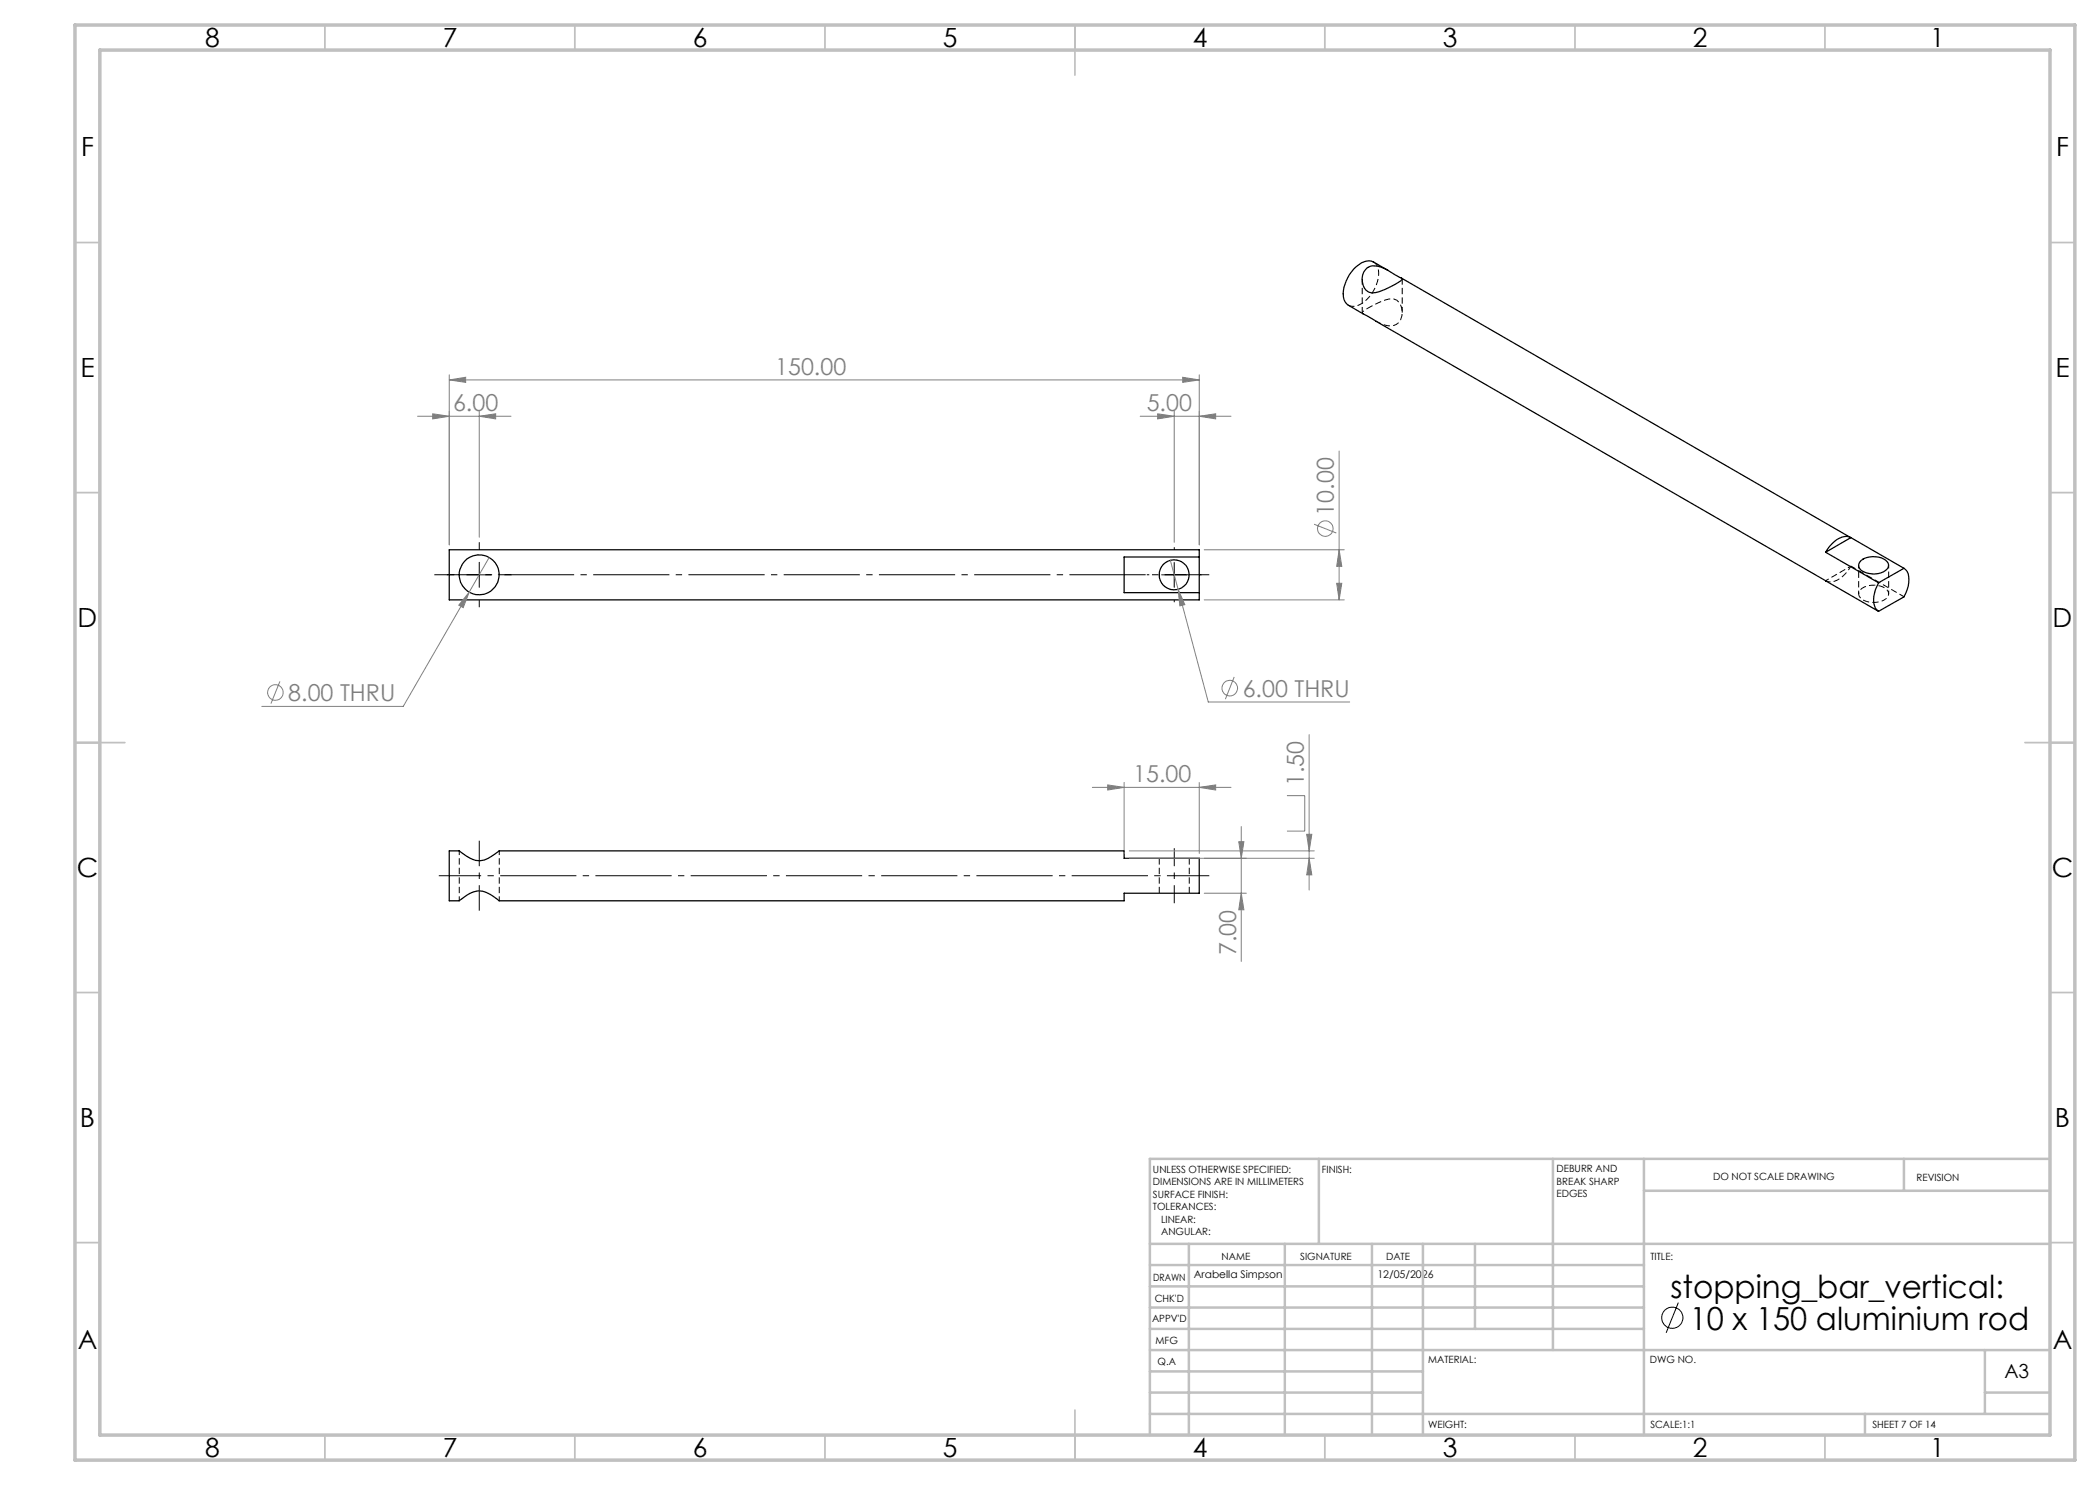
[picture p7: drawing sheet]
<svg xmlns="http://www.w3.org/2000/svg" width="420mm" height="297mm" viewBox="0 0 420 297" stroke-linecap="round" stroke-linejoin="round" font-family="sans-serif">
<path d="M91.9 170.1v10M99.9 180.1v-10" fill="none" stroke="#000" stroke-width=".2" stroke-dasharray="1.3 .6" stroke-dashoffset=".4" stroke-linecap="butt"/>
<path d="M274.7 52.4a3.3 3.3 0 0 1 .8 3.9 7.2 7.2 0 0 1-4.2 4.9 2.04 2.04 0 0 1-1.6-.2M231.9 171.6v7M237.9 178.6v-7" fill="none" stroke="#000" stroke-width=".2" stroke-dasharray="1.3 .6" stroke-linecap="butt"/>
<g fill="none" stroke="#000" stroke-width=".25">
<path d="M273.3 53.7a2.63 2.63 0 0 1 2.9-.3l1.4 .7 2.8 1.7a10.9 10.9 0 0 1-6 2.8 2.54 2.54 0 0 1-2-2.9l.4-1.3zM277.6 54.1l-2.9-1.7a3 3 0 0 0-3.4 .9 7.4 7.4 0 0 0-2.5 6.6l.8 1.1 106.1 61.3M280.2 55.6l100.6 58.1M239.9 111.4v-1.4h-150v10h150v-1.5M239.9 111.4h-15.1v7.1h15.1M239.9 111.4v7.1M365.1 110.5l10.6 6.1M365.1 116.2h.1M366.4 108.8a3.3 3.3 0 0 1 3.8-1.3l-5.1 3zM372.2 112.1a4.1 4.1 0 0 1 5.4 .5 1.39 1.39 0 0 1-1 1.8 4.3 4.3 0 0 1-4.7-.7 1.14 1.14 0 0 1 .3-1.6zM375.7 116.6a5.7 5.7 0 0 0-.6 5l.6 .7M380.8 113.7a2.72 2.72 0 0 1 .9 2.9l-.3 1.4-.6 1.4-5.1 2.9"/>
<path d="M380.8 113.7l-5.1 2.9M89.9 170.2h1.9a12 12 0 0 0 3.3 1.9 5.9 5.9 0 0 0 4.7-1.9h125v1.5h15.1v6.9h-15.1v1.6l-125-.1a8.7 8.7 0 0 0-3.4-1.9 6 6 0 0 0-4.4 1.8l-.2 .2h-1.9z"/>
<circle cx="95.8" cy="115" r="4"/>
<circle cx="234.8" cy="115" r="3"/>
</g>
<path d="M273.6 61.6l-1.1 .7v.2l.1 .2" fill="none" stroke="#000" stroke-width=".2" stroke-dasharray="1.3 .6" stroke-dashoffset=".9" stroke-linecap="butt"/>
<path d="M275.3 64.2l.3 .2a3.5 3.5 0 0 0 4 .3 3.3 3.3 0 0 0-.2-4.7 4 4 0 0 0-3.8 .6l-2 1M365.2 116.2a3.3 3.3 0 0 0 3.7-1.3l1.3-1.7" fill="none" stroke="#000" stroke-width=".2" stroke-dasharray="1.3 .6" stroke-dashoffset=".3" stroke-linecap="butt"/>
<path d="M370.2 113.2l10.6 6.1" fill="none" stroke="#000" stroke-width=".2" stroke-dasharray="1.3 .6" stroke-dashoffset=".2" stroke-linecap="butt"/>
<path d="M376.9 120a1.35 1.35 0 0 0 .8-1.4 1.35 1.35 0 0 0-1.2-1.2 4.1 4.1 0 0 0-4.6 .8 1.32 1.32 0 0 0 .8 1.8 4.7 4.7 0 0 0 4.2 0" fill="none" stroke="#000" stroke-width=".2" stroke-dasharray="1.3 .6" stroke-dashoffset=".7" stroke-linecap="butt"/>
<path d="M365.1 116.1l5.1-2.9M371.7 113v5.8M377.7 118.8v-5.8" fill="none" stroke="#000" stroke-width=".2" stroke-dasharray="1.3 .6" stroke-dashoffset=".6" stroke-linecap="butt"/>
<path d="M272.4 55.8v6.7M280.4 62.5v-6.7" fill="none" stroke="#000" stroke-width=".2" stroke-dasharray="1.3 .6" stroke-dashoffset=".1" stroke-linecap="butt"/>
<g fill="none" stroke="#808080" stroke-width=".2">
<path d="M89.9 76l3.2-.5v1zM89.9 75v34M89.9 76h150M236.5 75.5l3.4 .5-3.4 .5zM239.9 75v34M83.5 83.3h18.7M86.5 82.8l3.4 .5-3.4 .5zM95.8 83.3l3.3-.5v1zM95.8 82.3v25.2M228 83.3h18.2M231.5 82.8l3.3 .5-3.3 .5zM234.8 82.3v26.2"/>
<path d="M239.9 83.3l3.2-.5v1zM267.8 90.2v29.8M93.8 118.4l-1.2 3.1-.8-.5zM93.8 118.4l-13.2 22.9h-28.2M97.8 111.5l-4 6.9M234.1 112.1l7.6 28.3h28.2M235.6 117.9l1.4 3-1 .3zM240.8 110h28.1M240.8 120h28.1M262.8 104.8l4.5 1.8M267.3 116.7h1.1l-.6 3.3zM267.8 110l.6 3.3h-1.1z"/>
<path d="M56 136.3l-1.8 4.4M246.8 135.4l-1.7 4.4M218.5 157.5h27.7M221.5 157l3.3 .5-3.3 .5zM224.8 156.5v14.2M239.9 157.5l3.2-.5v1zM239.9 156.5v14.2M257.4 159.1h3.5v7.1h-3.5M261.8 146.9v31.1M225.8 171.7h37.1M225.8 170.2h37.1M240.8 178.6h8.5"/>
<path d="M247.8 168.3h1l-.6 3.4zM248.2 178.6l.6 3.4h-1zM248.2 165.3v27M261.3 166.9h1.1l-.6 3.3zM261.8 171.7l.6 3.3h-1.1z"/>
<circle cx="265.1" cy="105.7" r="1.56"/>
<circle cx="55.1" cy="138.5" r="1.55"/>
<circle cx="245.9" cy="137.6" r="1.56"/>
</g>
<g fill="none" stroke="#000" stroke-width=".2">
<path d="M93.3 115h5.1M95.8 112.5v5M232.3 115h5M234.8 112.5v5M335.7 260.5l-2.5 6.1"/>
<circle cx="334.5" cy="263.6" r="2.13"/>
</g>
<path d="M87.8 175.1h154.1" fill="none" stroke="#000" stroke-width=".2" stroke-dasharray="15.2 1.3 1.3 1.3" stroke-dashoffset="6.8" stroke-linecap="butt"/>
<path d="M95.9 168.1v14" fill="none" stroke="#000" stroke-width=".2" stroke-dasharray="15.2 1.3 1.3 1.3" stroke-dashoffset="10.1" stroke-linecap="butt"/>
<path d="M234.9 169.6v11" fill="none" stroke="#000" stroke-width=".2" stroke-dasharray="15.2 1.3 1.3 1.3" stroke-dashoffset="11.6" stroke-linecap="butt"/>
<path d="M86.9 114.9h155" fill="none" stroke="#000" stroke-width=".2" stroke-dasharray="15.2 1.3 1.3 1.3" stroke-dashoffset="6.3" stroke-linecap="butt"/>
<path d="M90.9 114.9h-1.5M95.9 109.9v-1.5M95.9 119.9v1.5M100.9 114.9h1.5M229.9 114.9h-.5M234.9 109.9v-.5M234.9 119.9v.5M239.9 114.9h.5" fill="none" stroke="#000" stroke-width=".2" stroke-dasharray="15.2 1.3 1.3 1.3" stroke-linecap="butt"/>
<g fill="none" stroke="#c0c0c0" stroke-width=".35">
<path d="M65 5v5M115 5v5M165 5v5M215 5v10M265 5v5M315 5v5M365 5v5M15 48.5h5M410 48.5h5M15 98.5h5M410 98.5h5M15 148.5h10"/>
<path d="M405 148.5h10M15 198.5h5M410 198.5h5M15 248.5h5M410 248.5h5M65 287v5M115 287v5M165 287v5M215 282v10M265 287v5M315 287v5M365 287v5"/>
</g>
<g fill="none" stroke="#c0c0c0" stroke-width=".5">
<path d="M263.8 231.8v17M310.6 231.8v38.2M328.8 231.8v55.2M328.8 238.2h81.2M380.8 231.8v6.4M410 231.8h-180v55.2M230 248.8h180M230 257.3h98.8M230 253h98.8M237.8 248.8v38.2M257 248.8v38.2M274.4 248.8v38.2"/>
<path d="M284.6 248.8v38.2M295 248.8v17M230 265.8h98.8M230 261.5h98.8M230 278.5h54.6M230 274.3h54.6M230 270h180M397 278.5h13M397 270v12.8M230 282.8h180M373 282.8v4.2"/>
</g>
<path d="M15 5h400v287h-400zM20 10h390v277h-390z" fill="none" stroke="#c0c0c0" stroke-width=".7"/>
<g fill="#808080">
<path d="M236.5 75.5l3.4 .5-3.4 .5zM89.9 76l3.2-.5v1z"/>
<path d="M93.8 118.4l-2 2.6 .8 .5zM235.6 117.9l.4 3.3 1-.3z"/>
<path d="M95.8 83.3l3.3-.5v1zM86.5 82.8l3.4 .5-3.4 .5z"/>
<path d="M261.8 171.7l.6 3.3h-1.1zM261.3 166.9h1.1l-.6 3.3z"/>
<path d="M248.2 178.6l.6 3.4h-1zM247.8 168.3h1l-.6 3.4z"/>
<path d="M267.8 110l.6 3.3h-1.1zM267.3 116.7h1.1l-.6 3.3z"/>
<path d="M221.5 157l3.3 .5-3.3 .5zM239.9 157.5l3.2-.5v1z"/>
<path d="M231.5 82.8l3.3 .5-3.3 .5zM239.9 83.3l3.2-.5v1z"/>
</g>
<g font-size="6.3">
<text x="334.1" y="259.6">stopping_bar_vertical:</text>
<text x="338" y="265.9">10 x 150 aluminium rod</text>
</g>
<g font-size="5.3">
<text x="41" y="9.5">8</text>
<text x="88.5" y="9.5">7</text>
<text x="138.5" y="9.5">6</text>
<text x="188.5" y="9.5">5</text>
<text x="238.5" y="9.5">4</text>
<text x="288.5" y="9.5">3</text>
<text x="338.5" y="9.5">2</text>
<text x="386" y="9.5">1</text>
<text x="16.2" y="31.2">F</text>
<text x="411.2" y="31.2">F</text>
<text x="16.1" y="75.5">E</text>
<text x="411.1" y="75.5">E</text>
<text x="15.5" y="125.5">D</text>
<text x="410.5" y="125.5">D</text>
<text x="15.4" y="175.5">C</text>
<text x="410.4" y="175.5">C</text>
<text x="16" y="225.5">B</text>
<text x="411" y="225.5">B</text>
<text x="15.5" y="269.7">A</text>
<text x="410.5" y="269.7">A</text>
<text x="41" y="291.5">8</text>
<text x="88.5" y="291.5">7</text>
<text x="138.5" y="291.5">6</text>
<text x="188.5" y="291.5">5</text>
<text x="238.5" y="291.5">4</text>
<text x="288.5" y="291.5">3</text>
<text x="338.5" y="291.5">2</text>
<text x="386" y="291.5">1</text>
</g>
<g font-size="4.7" fill="#808080">
<text x="155" y="74.9">150.00</text>
<text x="90.6" y="82.2">6.00</text>
<text x="229.3" y="82.2">5.00</text>
<text x="266.8" y="103.1" transform="rotate(-90 266.8 103.1)">10.00</text>
<text x="57.7" y="140.2">8.00 THRU</text>
<text x="248.5" y="139.3">6.00 THRU</text>
<text x="226.6" y="156.5">15.00</text>
<text x="260.8" y="157.3" transform="rotate(-90 260.8 157.3)">1.50</text>
<text x="247.3" y="191" transform="rotate(-90 247.3 191)">7.00</text>
</g>
<text font-size="3.9" x="400.9" y="275.5">A3</text>
<g font-size="2.1">
<text x="238.8" y="255.7">Arabella Simpson</text>
<text x="275.5" y="255.7">12/05/2026</text>
</g>
<g font-size="2">
<text x="230.6" y="234.6">UNLESS OTHERWISE SPECIFIED:</text>
<text x="230.6" y="237.1">DIMENSIONS ARE IN MILLIMETERS</text>
<text x="230.6" y="239.6">SURFACE FINISH:</text>
<text x="264.4" y="234.6">FINISH:</text>
<text x="311.3" y="234.5">DEBURR AND</text>
<text x="311.3" y="237">BREAK SHARP</text>
<text x="311.3" y="239.5">EDGES</text>
<text x="342.6" y="236">DO NOT SCALE DRAWING</text>
<text x="383.3" y="236.2">REVISION</text>
<text x="230.6" y="242.1">TOLERANCES:</text>
<text x="232.2" y="244.6">LINEAR:</text>
<text x="232.2" y="247.1">ANGULAR:</text>
<text x="244.3" y="252">NAME</text>
<text x="260" y="251.9">SIGNATURE</text>
<text x="277.2" y="251.9">DATE</text>
<text x="330.1" y="251.9">TITLE:</text>
<text x="230.6" y="256.1">DRAWN</text>
<text x="230.9" y="260.3">CHK'D</text>
<text x="230.4" y="264.4">APPV'D</text>
<text x="231.1" y="268.8">MFG</text>
<text x="231.5" y="273">Q.A</text>
<text x="285.6" y="272.5">MATERIAL:</text>
<text x="330" y="272.5">DWG NO.</text>
<text x="285.6" y="285.5">WEIGHT:</text>
<text x="330.1" y="285.6">SCALE:1:1</text>
<text x="374.5" y="285.6">SHEET 7 OF 14</text>
</g>
</svg>
